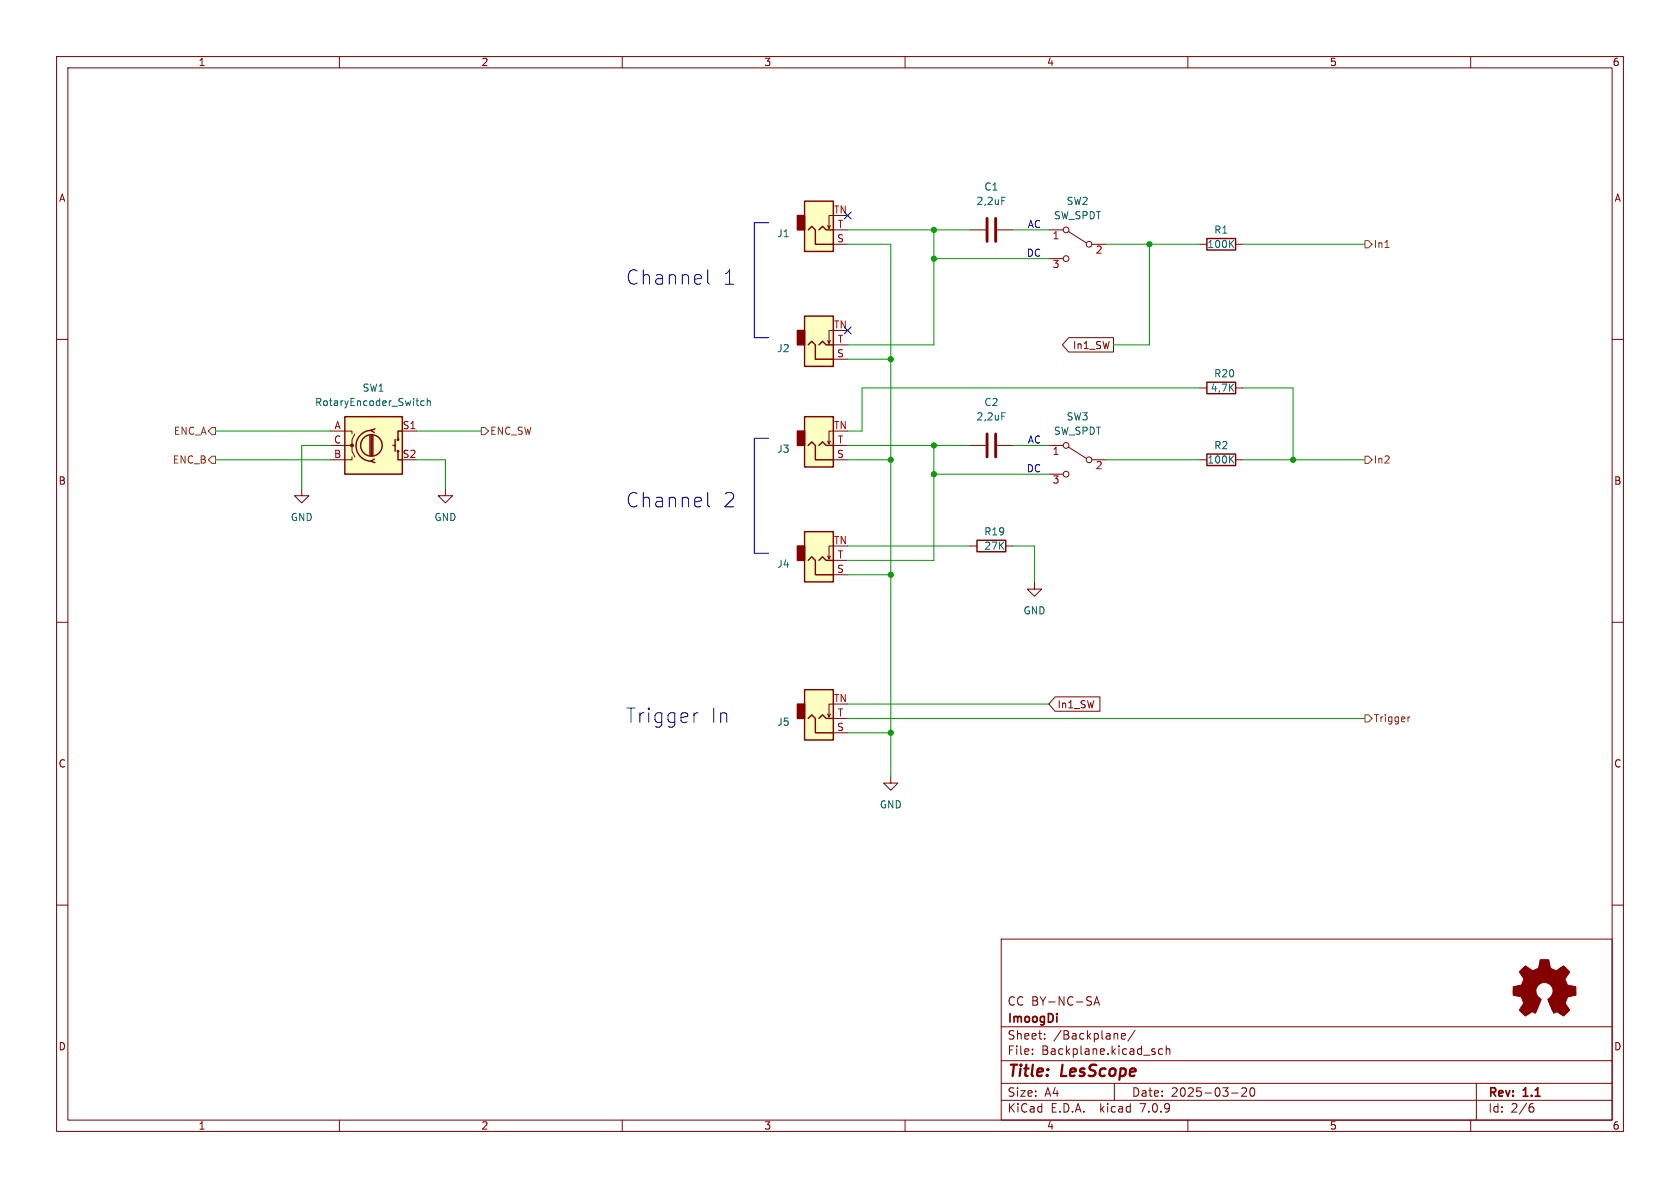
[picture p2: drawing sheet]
<svg xmlns="http://www.w3.org/2000/svg" width="297mm" height="210mm" viewBox="0 0 297 210" stroke-linecap="round" stroke-linejoin="round" font-family="sans-serif">
<g fill="none" stroke="#840000" stroke-width=".18">
<path d="M10 10h277v190h-277zM12 12h273v186h-273zM60 10v2M110 10v2M160 10v2M210 10v2M260 10v2M146.8 39.9l-.2 .5M147.3 38.1h-.7v2.3l-.3-.5M10 60h2M147.3 58.4h-.7v2.3l-.3-.5M147.3 43.2h2.6"/>
<path d="M147.3 40.6h2.6M171.4 40.6h2.8M176.3 40.6h2.8M185.4 40.6h2.6M185.4 45.7h2.6M188.8 40.9l3.2 2M188.9 59.7h7.9v2.5h-7.9l-1.1-1.2zM193 43.2h2.6M212.1 43.2h1.3M218.4 43.2h1.3M285 60h2M58.4 76.2h3.8v.5"/>
<path d="M58.4 78.7h3.8v1.1l.5 1M62.7 76.7l-.5 1v1h-.5M71.1 76.2h2.6M146.8 60.2l-.2 .5M146.8 78l-.2 .5M147.3 76.2h-.7v2.3l-.3-.5M147.3 63.5h2.6M147.3 61h2.6M147.3 78.7h2.6M171.4 78.7h2.8M176.3 78.7h2.8M185.4 78.7h2.6"/>
<path d="M188.8 79l3.2 2M212.1 68.6h1.3M218.4 68.6h1.3M53.3 86.4v1.2h1.3l-1.3 1.3-1.2-1.3h1.2M62.2 80.8v.5h-3.8M78.7 86.4v1.2h1.3l-1.3 1.3-1.2-1.3h1.2M146.8 98.3l-.2 .5M147.3 96.5h-.7v2.3l-.3-.5M147.3 81.3h2.6M147.3 99.1h2.6M171.4 96.5h1.3M177.8 96.5h1.3"/>
<path d="M185.4 83.8h2.6M193 81.3h2.6M212.1 81.3h1.3M218.4 81.3h1.3M10 110h2M147.3 101.6h2.6M182.9 102.9v1.2h1.2l-1.2 1.3-1.3-1.3h1.3M285 110h2M146.8 126.2l-.2 .5M147.3 124.5h-.7v2.2l-.3-.5M147.3 129.5h2.6M147.3 127h2.6"/>
<path d="M157.5 137.2v1.2h1.2l-1.2 1.3-1.3-1.3h1.3M186.5 123.2h8v2.5h-8l-1.1-1.2zM10 160h2M285 160h2M177 166h108v32h-108zM193.4 177.7l.5-1.5 .5 1.5M193.5 177.3h.7M60 198v2M110 198v2M160 198v2M177 194.5h108M177 191.5h108"/>
<path d="M177 187.5h108M177 181.5h108M182.5 186.3v.1M182.5 185.5v.1M184.7 183.6v.1M184.7 182.8v.1M197 191.5v3M198.2 183.2l.8-.1-.1-.3-.4-.1-.3 .2 .1 .7h.6M200.7 182.1l-1.3 2M205.5 185.5l-.4-.1-.3 .3v.4l.2 .2h.5M206.2 185.5l.2-.1 .3 .1 .1 .9M206.2 184.9v1.5"/>
<path d="M210 198v2M217.7 193.2h1.2M219.5 192.4l.6-.1 .2 .1 .1 .3-.9 1.1h.9M221.2 192.4l.1-.1a.81 .81 0 0 1 .6 .6 .81 .81 0 0 1-.3 .8l-.1 .1a.81 .81 0 0 1-.6-.6 .81 .81 0 0 1 .3-.8zM260 198v2M261 191.5v6.5M270.6 195.7h.3l.3 .3-.1 .5-.5 .1M271 195.1l-.4 .1"/>
<circle cx="188.5" cy="40.6" r=".51"/>
<circle cx="188.5" cy="45.7" r=".51"/>
<circle cx="192.5" cy="43.2" r=".51"/>
<circle cx="188.5" cy="78.7" r=".51"/>
<circle cx="188.5" cy="83.8" r=".51"/>
<circle cx="192.5" cy="81.3" r=".51"/>
</g>
<g fill="none" stroke="#840000" stroke-width=".25">
<path d="M142.2 35.6h5.1v8.9h-5.1zM142.2 55.9h5.1v8.9h-5.1zM142.9 40.6l.6-.6 .6 .6v2.6h3.2M144.8 40.6l.6-.6 .6 .6h1.3M213.4 42.2h5v2h-5zM61 73.7h10.1v10.1h-10.1zM65.4 77v3.5M65.7 76.1a2.73 2.73 0 0 0-2.8 2.7 2.73 2.73 0 0 0 2.8 2.7M65.7 77v3.5M65.9 77v3.5M66.3 75.8l-.8 .3 .7 .4M69.5 78.7h.3"/>
<path d="M69.8 77.7v2.1M70.4 79.8v1.5h.7M71.1 76.2h-.7v1.5M142.2 73.7h5.1v8.9h-5.1zM142.9 61l.6-.7 .6 .7v2.5h3.2M142.9 78.7l.6-.6 .6 .6v2.6h3.2M144.8 61l.6-.7 .6 .7h1.3M144.8 78.7l.6-.6 .6 .6h1.3M213.4 67.6h5v2h-5zM66.2 81.2l-.7 .3 .8 .3M142.2 94h5.1v8.9h-5.1zM142.9 99.1l.6-.7 .6 .7v2.5h3.2"/>
<path d="M144.8 99.1l.6-.7 .6 .7h1.3M172.7 95.5h5.1v2h-5.1zM213.4 80.3h5v2h-5zM142.2 121.9h5.1v8.9h-5.1zM142.9 127l.6-.6 .6 .6v2.5h3.2M144.8 127l.6-.6 .6 .6h1.3"/>
<circle cx="65.7" cy="78.7" r="1.9"/>
<circle cx="70.4" cy="79.8" r=".13"/>
<circle cx="70.4" cy="77.7" r=".13"/>
</g>
<path d="M177.1 34.9h.6M217.6 43l.5 .8M218.1 42.5l-.7 .7M75 70.9h-.4l-.2 .2 .1 .5h.5M75.5 71l.2-.1h.3l.1 .8M75.5 70.4v1.3M177.1 73h.6M217.6 81.1l.5 .8M218.1 80.6l-.7 .7" fill="none" stroke="#006464" stroke-width=".18"/>
<g fill="#840000" stroke="#840000" stroke-width=".18">
<path d="M269.1 171.2l.6-.5 .9 .6a.62 .62 0 0 0 1 0l.2-.1a1.62 1.62 0 0 0 .4-1.3l.1-.3 1.5 .1 .2 .7a.74 .74 0 0 0 .6 1l.5 .2 1.3-.9 1.1 1.1-.4 .7a.75 .75 0 0 0-.2 1.2l.2 .4 1.5 .3v1.5l-1.4 .3-.1 .1a1.23 1.23 0 0 0-.3 1.2l.7 1-.1 .2-1 .9-.8-.5a.54 .54 0 0 0-.9 0l-1-2.4a2.33 2.33 0 0 0 .8-1.9 1.54 1.54 0 0 0-2.5-.7 1.54 1.54 0 0 0 .5 2.6l-1.1 2.4a.69 .69 0 0 0-1.1 .1l-.6 .4-1.1-1.1 .8-1.2-.2-.5a.71 .71 0 0 0-1-.7l-.7-.2v-1.5l.5-.1a1.11 1.11 0 0 0 1.2-.7 .72 .72 0 0 0-.2-1.2l-.4-.6z"/>
<circle cx="62.2" cy="78.7" r=".25"/>
</g>
<g fill="#ffffc2" stroke="#ffffc2" stroke-width=".18">
<path d="M142.2 55.9h5.1v8.9h-5.1z"/>
<path d="M142.2 73.7h5.1v8.9h-5.1z"/>
<path d="M142.2 94h5.1v8.9h-5.1z"/>
<path d="M61 73.7h10.1v10.1h-10.1z"/>
<path d="M142.2 121.9h5.1v8.9h-5.1z"/>
<path d="M142.2 35.6h5.1v8.9h-5.1z"/>
</g>
<g fill="#840000" stroke="#840000" stroke-width=".25">
<path d="M141 58.4h1.2v2.6h-1.2z"/>
<path d="M141 76.2h1.2v2.5h-1.2z"/>
<path d="M141 96.5h1.2v2.6h-1.2z"/>
<path d="M141 124.5h1.2v2.5h-1.2z"/>
<path d="M141 38.1h1.2v2.5h-1.2z"/>
</g>
<path d="M174.5 38.6v4.1M176 38.6v4.1M174.5 76.7v4.1M176 76.7v4.1" fill="none" stroke="#840000" stroke-width=".51"/>
<path d="M241.3 42.5h.6l.7 .7-.7 .6h-.6zM244.9 43.8h.7M37.5 75.6h.6v1.2h-.6l-.7-.6zM85.1 75.6h.6l.7 .6-.7 .6h-.6zM37.5 80.6h.6v1.3h-.6l-.7-.6zM241.3 80.6h.6l.7 .7-.7 .6h-.6zM241.3 126.4h.6l.7 .6-.7 .6h-.6zM249.3 126.7l-.3 .2" fill="none" stroke="#725600" stroke-width=".18"/>
<path d="M135.9 39.4h-2.6v20.3h2.6M125.1 47.7v2.2l.4 .3M135.9 77.5h-2.6v20.3h2.6M125.1 87.1v2.1l.4 .4M123.4 126l-.5 .1" fill="none" stroke="#0000c2" stroke-width=".18"/>
<g fill="none" stroke="#009600" stroke-width=".18">
<path d="M149.9 43.2h7.6v94M149.9 40.6h21.5M165.1 40.6v20.4h-15.2M165.1 45.7h20.3M179.1 40.6h6.3M195.6 43.2h16.5M203.2 43.2v17.8h-6.4M219.7 43.2h21.6M38.1 76.2h20.3M58.4 78.7h-5.1v7.7M73.7 76.2h11.4M149.9 78.7h21.5"/>
<path d="M149.9 63.5h7.6M165.1 78.7v20.4h-15.2M179.1 78.7h6.3M212.1 68.6h-59.7v7.6h-2.5M219.7 68.6h8.9v12.7M38.1 81.3h20.3M73.7 81.3h5v5.1M149.9 81.3h7.6M149.9 96.5h21.5M165.1 83.8h20.3M179.1 96.5h3.8v6.4M195.6 81.3h16.5"/>
<path d="M219.7 81.3h21.6M149.9 101.6h7.6M149.9 129.5h7.6M149.9 124.5h35.5M149.9 127h91.4"/>
</g>
<path d="M149.3 37.5l1.2 1.2M150.5 37.5l-1.2 1.2M149.3 57.8l1.2 1.2M150.5 57.8l-1.2 1.2" fill="none" stroke="#000084" stroke-width=".18"/>
<g fill="#009600" stroke="#009600" stroke-width=".18">
<circle cx="165.1" cy="78.7" r=".46"/>
<circle cx="165.1" cy="83.8" r=".46"/>
<circle cx="157.5" cy="129.5" r=".46"/>
<circle cx="228.6" cy="81.3" r=".46"/>
<circle cx="157.5" cy="101.6" r=".46"/>
<circle cx="165.1" cy="40.6" r=".46"/>
<circle cx="157.5" cy="81.3" r=".46"/>
<circle cx="165.1" cy="45.7" r=".46"/>
<circle cx="203.2" cy="43.2" r=".46"/>
<circle cx="157.5" cy="63.5" r=".46"/>
</g>
<g font-size="3.5" fill="#0000c2">
<text x="110.5" y="50.6">Channel</text>
<text x="127.6" y="50.6">1</text>
<text x="110.5" y="89.9">Channel</text>
<text x="127.6" y="89.9">2</text>
<text x="110.5" y="128">Trigger</text>
<text x="125.4" y="128">In</text>
</g>
<g font-size="2.8" fill="#840000">
<text x="178" y="190.9">Title:</text>
<text x="187.7" y="190.9">LesScope</text>
</g>
<g font-size="2.1" fill="#840000">
<text x="178" y="178">CC BY-NC-SA</text>
<text x="178" y="184">Sheet:</text>
<text x="178" y="181.2">ImoogDi</text>
<text x="186.2" y="184">/Backplane/</text>
<text x="178" y="186.7">File:</text>
<text x="184.1" y="186.7">Backplane.kicad_sch</text>
<text x="178" y="196.9">KiCad</text>
<text x="178" y="194.1">Size:</text>
<text x="184.7" y="194.1">A4</text>
<text x="185.7" y="196.9">E.D.A.</text>
<text x="194.6" y="196.9">kicad</text>
<text x="200" y="194.1">Date:</text>
<text x="201.8" y="196.9">7.0.9</text>
<text x="207" y="194.1">2025-03-20</text>
<text x="263" y="194.3">Rev:</text>
<text x="263" y="196.9">Id:</text>
<text x="267.1" y="196.9">2/6</text>
<text x="269.4" y="194.3">1.1</text>
</g>
<g font-size="1.8" fill="#840000">
<text x="35" y="11.9">1</text>
<text x="85" y="11.9">2</text>
<text x="135" y="11.9">3</text>
<text x="185" y="11.9">4</text>
<text x="235" y="11.9">5</text>
<text x="285" y="11.9">6</text>
<text x="10.3" y="35.9">A</text>
<text x="285.3" y="35.9">A</text>
<text x="189.6" y="61.9">In1_SW</text>
<text x="10.3" y="85.9">B</text>
<text x="285.3" y="85.9">B</text>
<text x="186.8" y="125.4">In1_SW</text>
<text x="10.3" y="135.9">C</text>
<text x="285.3" y="135.9">C</text>
<text x="10.3" y="185.9">D</text>
<text x="285.3" y="185.9">D</text>
<text x="35" y="199.9">1</text>
<text x="85" y="199.9">2</text>
<text x="135" y="199.9">3</text>
<text x="185" y="199.9">4</text>
<text x="235" y="199.9">5</text>
<text x="285" y="199.9">6</text>
</g>
<g font-size="1.8" fill="#006464">
<text x="173.9" y="33.9">C1</text>
<text x="172.5" y="36.4">2,2uF</text>
<text x="186.2" y="39">SW_SPDT</text>
<text x="188.5" y="36.4">SW2</text>
<text x="214.6" y="41.5">R1</text>
<text x="137.3" y="42.1">J1</text>
<text x="213.3" y="44">100K</text>
<text x="137.3" y="62.5">J2</text>
<text x="55.6" y="72">RotaryEncoder_Switch</text>
<text x="64" y="69.4">SW1</text>
<text x="173.9" y="72">C2</text>
<text x="213.9" y="69.4">4,7K</text>
<text x="214.5" y="66.9">R20</text>
<text x="172.5" y="74.5">2,2uF</text>
<text x="186.2" y="77.1">SW_SPDT</text>
<text x="188.5" y="74.5">SW3</text>
<text x="137.3" y="80.2">J3</text>
<text x="213.3" y="82.1">100K</text>
<text x="214.6" y="79.6">R2</text>
<text x="51.3" y="92.3">GND</text>
<text x="76.7" y="92.3">GND</text>
<text x="173.9" y="94.8">R19</text>
<text x="137.3" y="100.6">J4</text>
<text x="173.9" y="97.4">27K</text>
<text x="180.8" y="108.8">GND</text>
<text x="137.3" y="128.5">J5</text>
<text x="155.4" y="143.1">GND</text>
</g>
<g font-size="1.8" fill="#a90000">
<text x="147.3" y="37.8">TN</text>
<text x="148" y="40.4">T</text>
<text x="147.9" y="42.9">S</text>
<text x="186" y="42.6">1</text>
<text x="186" y="47.7">3</text>
<text x="193.6" y="45.2">2</text>
<text x="147.3" y="58.2">TN</text>
<text x="147.9" y="63.2">S</text>
<text x="148" y="60.7">T</text>
<text x="59" y="75.9">A</text>
<text x="71.1" y="75.9">S1</text>
<text x="147.3" y="75.9">TN</text>
<text x="59" y="81">B</text>
<text x="59" y="78.5">C</text>
<text x="71.1" y="81">S2</text>
<text x="147.9" y="81">S</text>
<text x="148" y="78.5">T</text>
<text x="186" y="80.7">1</text>
<text x="193.6" y="83.3">2</text>
<text x="186" y="85.8">3</text>
<text x="147.3" y="96.3">TN</text>
<text x="147.9" y="101.3">S</text>
<text x="148" y="98.8">T</text>
<text x="147.3" y="124.2">TN</text>
<text x="147.9" y="129.3">S</text>
<text x="148" y="126.7">T</text>
</g>
<g font-size="1.8" fill="#0000c2">
<text x="181.6" y="40.4">AC</text>
<text x="181.4" y="45.5">DC</text>
<text x="181.4" y="83.6">DC</text>
<text x="181.6" y="78.5">AC</text>
</g>
<g font-size="1.8" fill="#725600">
<text x="242.8" y="44">In1</text>
<text x="30.6" y="77.1">ENC_A</text>
<text x="86.6" y="77.1">ENC_SW</text>
<text x="30.4" y="82.1">ENC_B</text>
<text x="242.8" y="82.1">In2</text>
<text x="242.8" y="127.9">Trigger</text>
</g>
</svg>
